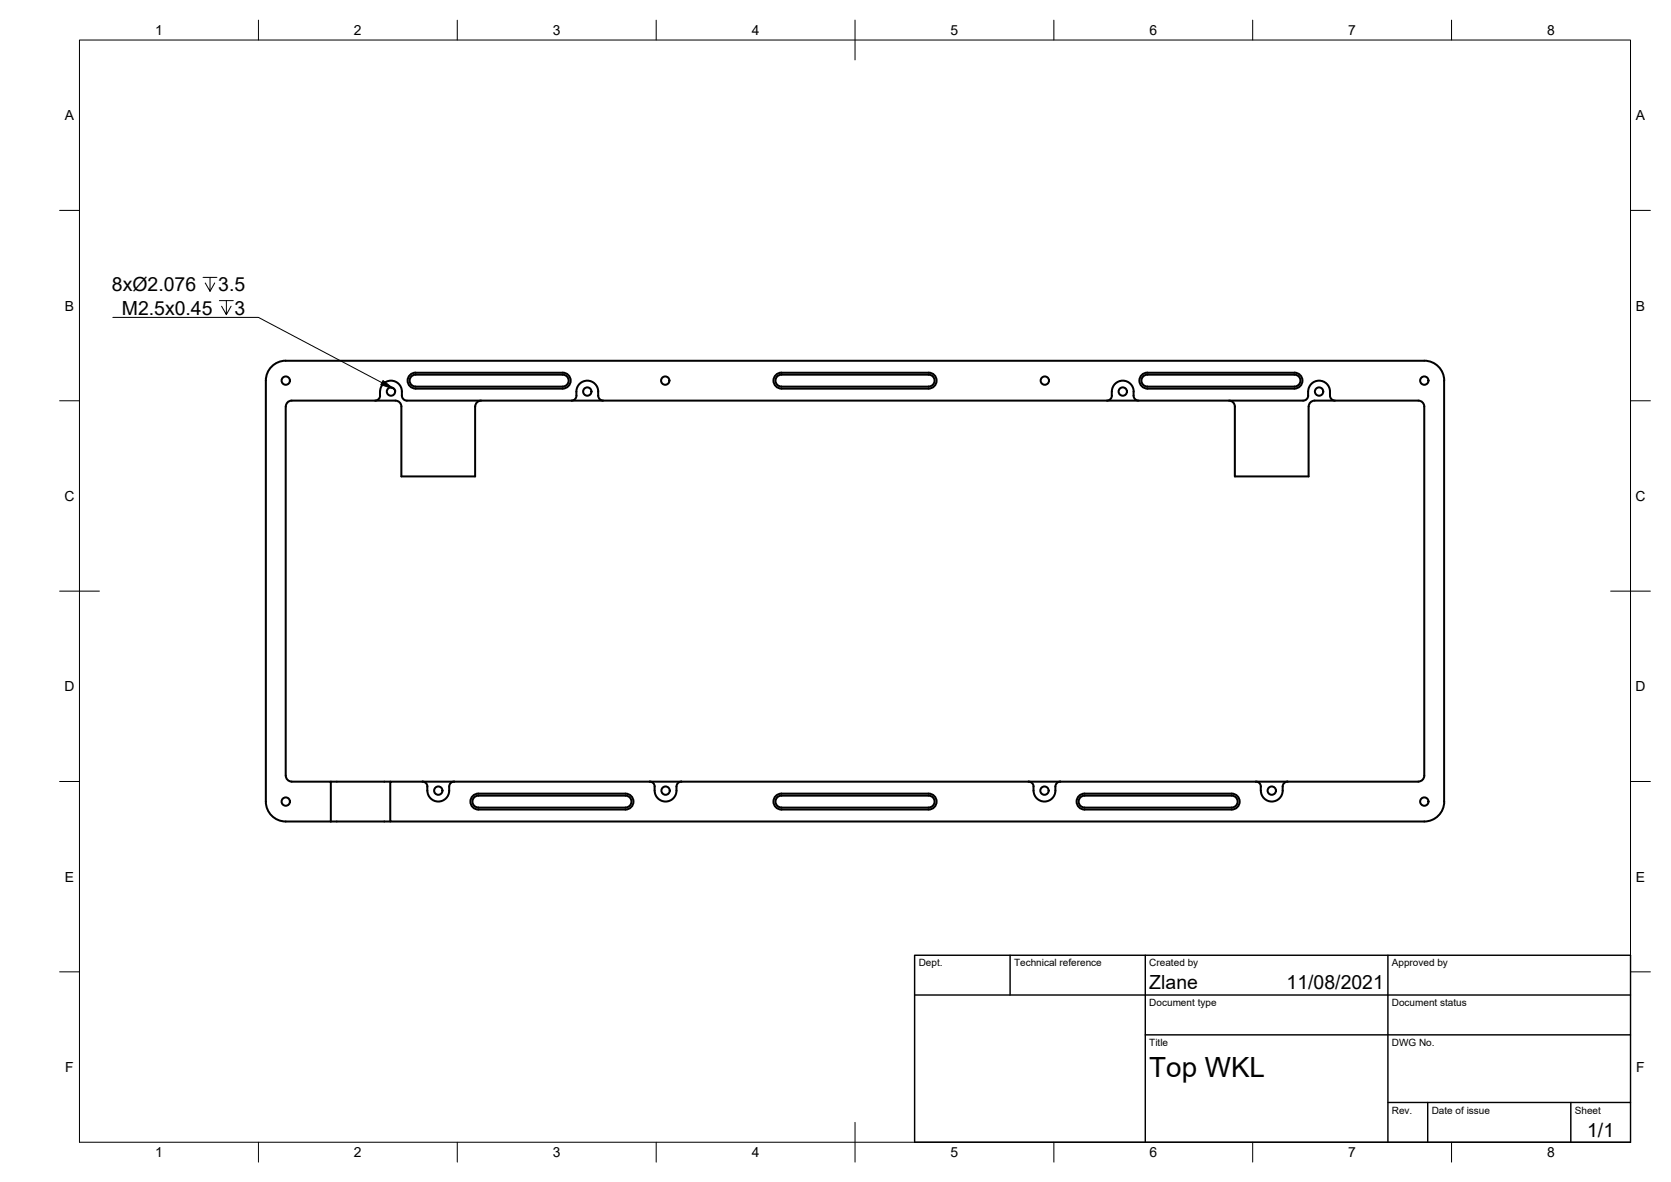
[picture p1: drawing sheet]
<svg xmlns="http://www.w3.org/2000/svg" width="420mm" height="297mm" viewBox="0 0 420 297" stroke-linecap="round" stroke-linejoin="round" font-family="sans-serif">
<!-- layer: Visible -->
<g fill="none" stroke="#000" stroke-width=".51">
<path d="M95.5 98.4a1.84 1.84 0 0 1-.4 2l-.8 .3M95.6 98.4a2.74 2.74 0 0 1 2.7-2.7 2.74 2.74 0 0 1 2.7 2.7M101 98.4a1.75 1.75 0 0 0 .9 2.2l.4 .1M104.5 97.7h37M104.5 97.2h37M104.5 97.6a2 2 0 0 1-2-2 2 2 0 0 1 2-2l37 .1a1.99 1.99 0 0 1 2 2 1.99 1.99 0 0 1-2 1.9M141.5 97.1a1.49 1.49 0 0 0 1.5-1.5 1.49 1.49 0 0 0-1.5-1.4h-37a1.49 1.49 0 0 0-1.5 1.4 1.49 1.49 0 0 0 1.5 1.5M144.9 98.4a1.84 1.84 0 0 1-.5 2l-.7 .3M144.9 98.4a2.74 2.74 0 0 1 2.8-2.7 2.74 2.74 0 0 1 2.7 2.7M150.4 98.4a1.75 1.75 0 0 0 .9 2.2l.4 .1M196.5 97.7h37M196.5 97.2h37"/>
<path d="M196.5 93.7h37M196.5 94.2h37M196.5 94.2a1.49 1.49 0 0 0-1.5 1.4 1.49 1.49 0 0 0 1.5 1.5M196.5 93.6a2 2 0 0 0-2 2 2 2 0 0 0 2 2M233.5 93.6a2 2 0 0 1 2 2 2 2 0 0 1-2 2M233.5 94.2a1.49 1.49 0 0 1 1.5 1.4 1.49 1.49 0 0 1-1.5 1.5M279.5 98.4a1.84 1.84 0 0 1-.4 2l-.8 .3M279.6 98.4a2.74 2.74 0 0 1 2.7-2.7 2.74 2.74 0 0 1 2.8 2.7M285 98.4a1.75 1.75 0 0 0 .9 2.2l.4 .1M288.5 97.7h37M288.5 97.2h37M288.5 97.6a2 2 0 0 1-2-2 2 2 0 0 1 2-2l37 .1a1.99 1.99 0 0 1 2 2 1.99 1.99 0 0 1-2 1.9"/>
<path d="M325.5 97.1a1.49 1.49 0 0 0 1.5-1.5 1.49 1.49 0 0 0-1.5-1.4h-37a1.49 1.49 0 0 0-1.5 1.4 1.49 1.49 0 0 0 1.5 1.5M328.9 98.4v1M328.9 99.4a1.26 1.26 0 0 1-1.2 1.3h-225.4M328.9 98.4a2.74 2.74 0 0 1 2.8-2.7 2.74 2.74 0 0 1 2.7 2.7M334.4 98.4a1.75 1.75 0 0 0 .9 2.2l.4 .1M119.5 102.2v17.5h-18.6v-17.5a1.49 1.49 0 0 0-1.5-1.5h-26.1a1.49 1.49 0 0 0-1.4 1.5l-.1 92.7a1.54 1.54 0 0 0 1.6 1.5h9.8v10M121 100.7a1.49 1.49 0 0 0-1.5 1.5M309 100.7a1.49 1.49 0 0 1 1.5 1.5v17.5h18.5v-17.5M329.1 102.2a1.49 1.49 0 0 1 1.4-1.5h26.1a1.49 1.49 0 0 1 1.5 1.5v92.7a1.49 1.49 0 0 1-1.5 1.5h-258.5v10h260a5 5 0 0 0 5-5v-105.7a5 5 0 0 0-5-5.1l-286.3 .1a5 5 0 0 0-5 4.9v105.9a5 5 0 0 0 5.1 4.9h11.3M83.2 196.4h14.9M106.2 196.4a1.26 1.26 0 0 1 1.3 1.3M107.4 197.7v1"/>
<path d="M114.2 196.4a1.26 1.26 0 0 0-1.3 1.3 2.87 2.87 0 0 1-1 3.2 2.87 2.87 0 0 1-3.4-.1 2.74 2.74 0 0 1-1-2.1M163.4 196.4a1.26 1.26 0 0 1 1.2 1.3M164.6 197.7v1M171.4 196.4a1.26 1.26 0 0 0-1.3 1.3 2.87 2.87 0 0 1-1.1 3.2 2.87 2.87 0 0 1-3.4-.1 2.74 2.74 0 0 1-1-2.1M196.5 199.4h37M196.5 199.9h37M196.5 199.9a1.49 1.49 0 0 0-1.5 1.5 1.49 1.49 0 0 0 1.5 1.5M196.5 199.4a2 2 0 0 0-2 2 2 2 0 0 0 2 2M233.5 199.4a2 2 0 0 1 2 2 2 2 0 0 1-2 2M233.5 199.9a1.49 1.49 0 0 1 1.5 1.5 1.49 1.49 0 0 1-1.5 1.5M258.6 196.4a1.23 1.23 0 0 1 1.3 1.3 2.95 2.95 0 0 0 3.4 3.7 2.99 2.99 0 0 0 2.1-3.7 1.26 1.26 0 0 1 1.2-1.3M315.8 196.4a1.23 1.23 0 0 1 1.2 1.3 2.95 2.95 0 0 0 3.4 3.7 2.99 2.99 0 0 0 2.1-3.7 1.26 1.26 0 0 1 1.3-1.3"/>
<path d="M83.2 206.4h14.9M118.9 200l.8-.5 .6-.1h37a2 2 0 0 1 2 2 2 2 0 0 1-2 2h-37a2 2 0 0 1-1.9-1.2 2 2 0 0 1 .5-2.2zM120.3 203h37M120.3 202.9a1.49 1.49 0 0 1-1.5-1.5 1.49 1.49 0 0 1 1.5-1.5h37a1.49 1.49 0 0 1 1.5 1.5 1.49 1.49 0 0 1-1.5 1.5M196.5 203.4h37M196.5 203h37M271.3 200l.9-.5 .5-.1h37a2 2 0 0 1 2 2 2 2 0 0 1-2 2h-37a2 2 0 0 1-1.8-1.2 2 2 0 0 1 .4-2.2zM272.7 203h37M272.7 202.9a1.49 1.49 0 0 1-1.5-1.5 1.49 1.49 0 0 1 1.5-1.5h37a1.49 1.49 0 0 1 1.5 1.5 1.49 1.49 0 0 1-1.5 1.5"/>
<circle cx="71.9" cy="95.6" r="1.05"/>
<circle cx="98.3" cy="98.4" r="1.05"/>
<circle cx="147.7" cy="98.4" r="1.05"/>
<circle cx="167.3" cy="95.6" r="1.05"/>
<circle cx="262.7" cy="95.6" r="1.05"/>
<circle cx="282.3" cy="98.4" r="1.05"/>
<circle cx="331.7" cy="98.4" r="1.05"/>
<circle cx="358.1" cy="95.6" r="1.05"/>
<circle cx="110.2" cy="198.7" r="1.05"/>
<circle cx="167.4" cy="198.7" r="1.05"/>
<circle cx="262.6" cy="198.7" r="1.05"/>
<circle cx="319.8" cy="198.7" r="1.05"/>
<circle cx="71.9" cy="201.4" r="1.05"/>
<circle cx="358.1" cy="201.4" r="1.05"/>
</g>
<!-- layer: Border -->
<g fill="none" stroke="#000" stroke-width=".25">
<path d="M20 10.1h390v276.9h-390zM65 5.1v5M115 5.1v5M165 5.1v5M215 5.1v10M265 5.1v5M315 5.1v5M365 5.1v5M15 52.9h5M410 52.9h5M15 100.7h5M410 100.7h5"/>
<path d="M15 148.6h10M405 148.6h10M15 196.4h5M410 196.4h5M15 244.2h5M410 244.2h5M65 287v5M115 287v5M165 287v5M215 282.1v9.9M265 287v5M315 287v5"/>
<path d="M365 287v5"/>
</g>
<!-- layer: TitleBlock -->
<path d="M230 240.1h180v46.9h-180zM230 250h180M254 240.1v9.9M288 240.1v46.9M349 240.1v46.9M288 260.1h122M349 277.1h61M359 277.1v9.9M395 277.1v9.9" fill="none" stroke="#000" stroke-width=".36"/>
<!-- layer: Annotations -->
<path d="M28.4 79.8h36.6l31 16.4M51.1 69.7h3.4M52.8 69.7v3.5l-1.2-2.1M54 71.1l-1.2 2.1M55.2 75.6h3.5M56.9 75.6v3.5l-1.2-2.2M58.1 76.9l-1.2 2.2" fill="none" stroke="#000" stroke-width=".25"/>
<path d="M96.3 95.6l2.8 2.2-3.3-1.1z" fill="#000" stroke="#000" stroke-width=".25"/>
<text font-size="7" x="289" y="270.6">Top WKL</text>
<g font-size="4.9">
<text x="28.2" y="73.2">8xØ2.076</text>
<text x="54.9" y="73.2">3.5</text>
<text x="30.6" y="79.1">M2.5x0.45</text>
<text x="59" y="79.1">3</text>
<text x="289" y="248.5">Zlane</text>
<text x="323.5" y="248.5">11/08/2021</text>
<text x="399.1" y="285.7">1/1</text>
</g>
<g font-size="3.5">
<text x="39" y="8.8">1</text>
<text x="89" y="8.8">2</text>
<text x="139" y="8.8">3</text>
<text x="189" y="8.8">4</text>
<text x="239" y="8.8">5</text>
<text x="289" y="8.8">6</text>
<text x="339" y="8.8">7</text>
<text x="389" y="8.8">8</text>
<text x="16.3" y="30.2">A</text>
<text x="411.3" y="30.2">A</text>
<text x="16.3" y="78">B</text>
<text x="411.3" y="78">B</text>
<text x="16.2" y="125.9">C</text>
<text x="411.2" y="125.9">C</text>
<text x="16.2" y="173.7">D</text>
<text x="411.2" y="173.7">D</text>
<text x="16.3" y="221.6">E</text>
<text x="411.3" y="221.6">E</text>
<text x="16.4" y="269.4">F</text>
<text x="411.4" y="269.4">F</text>
<text x="39" y="290.8">1</text>
<text x="89" y="290.8">2</text>
<text x="139" y="290.8">3</text>
<text x="189" y="290.8">4</text>
<text x="239" y="290.8">5</text>
<text x="289" y="290.8">6</text>
<text x="339" y="290.8">7</text>
<text x="389" y="290.8">8</text>
</g>
<g font-size="2.5">
<text x="231" y="242.9">Dept.</text>
<text x="255" y="242.9">Technical reference</text>
<text x="289" y="242.9">Created by</text>
<text x="350" y="242.9">Approved by</text>
<text x="289" y="252.8">Document type</text>
<text x="350" y="252.8">Document status</text>
<text x="289" y="262.9">Title</text>
<text x="350" y="262.9">DWG No.</text>
<text x="350" y="279.9">Rev.</text>
<text x="360" y="279.9">Date of issue</text>
<text x="396" y="279.9">Sheet</text>
</g>
</svg>
